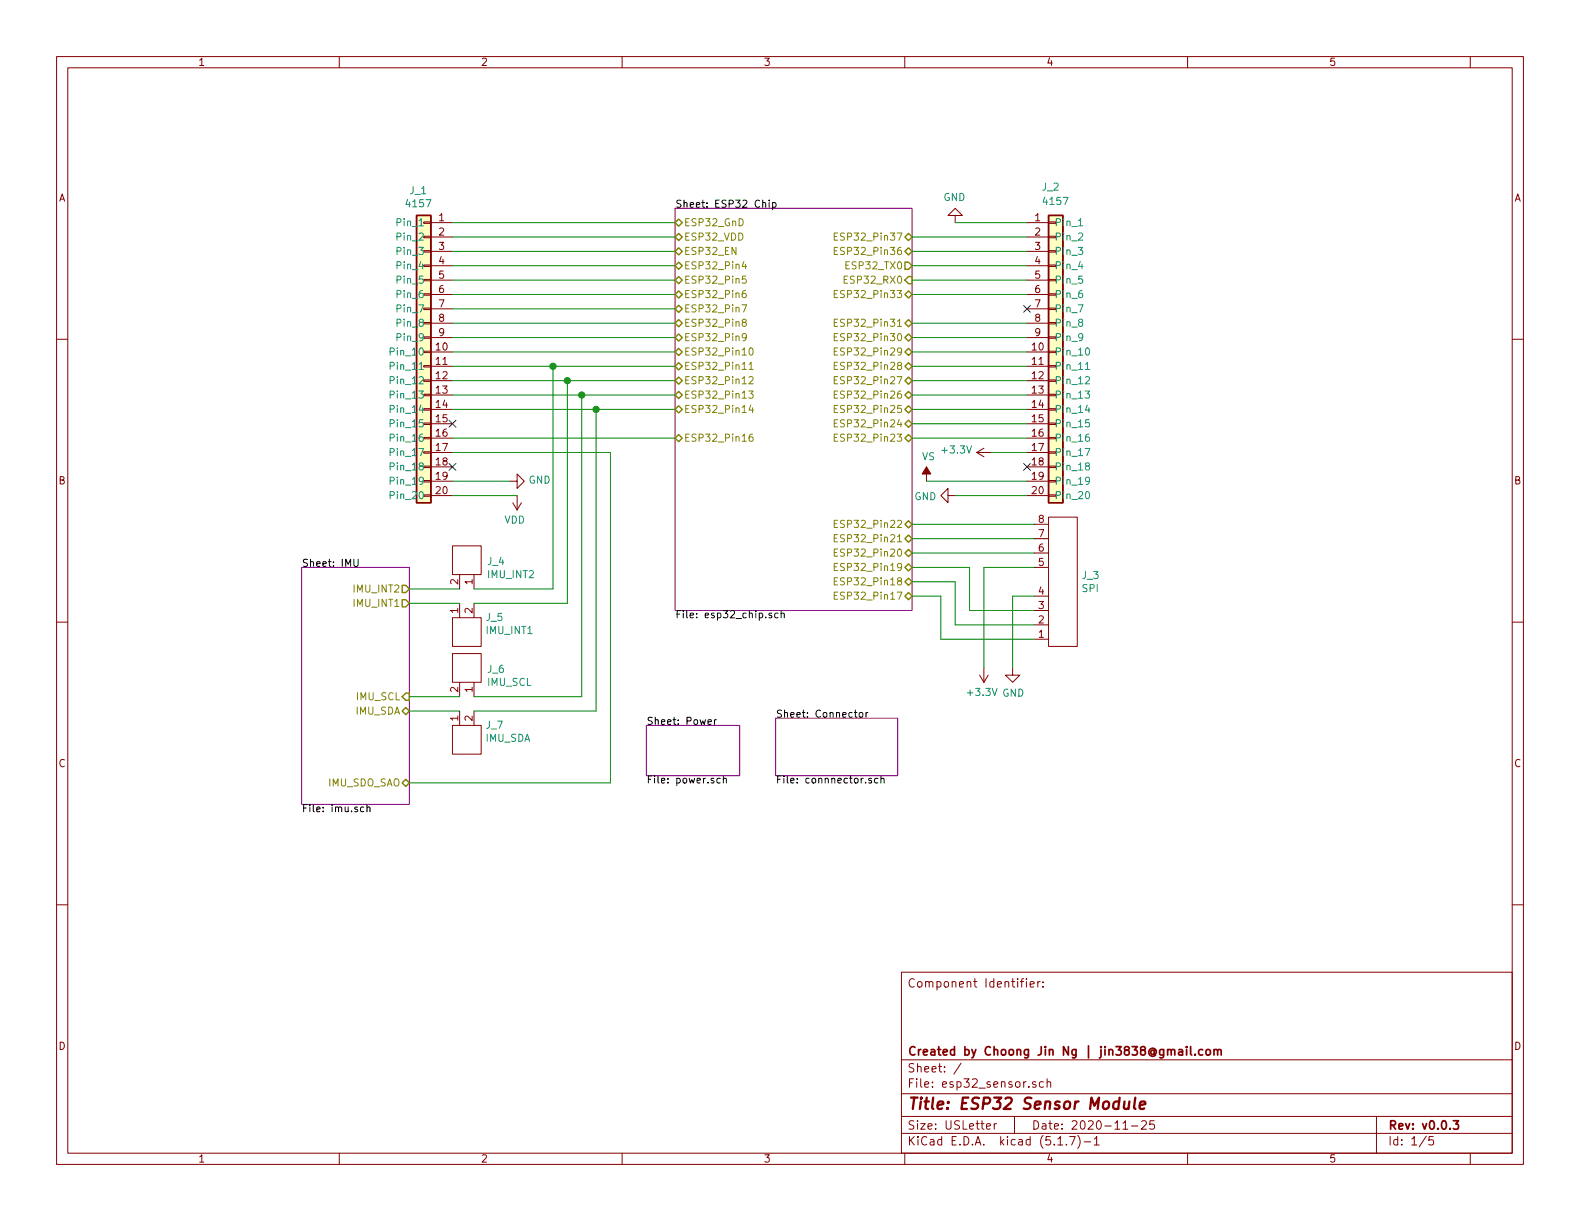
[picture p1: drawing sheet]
EESchema Schematic File Version 4
EELAYER 30 0
EELAYER END
$Descr USLetter 11000 8500
encoding utf-8
Sheet 1 5
Title "ESP32 Sensor Module"
Date "2020-11-25"
Rev "v0.0.3"
Comp "Created by Choong Jin Ng | jin3838@gmail.com"
Comment1 ""
Comment2 ""
Comment3 ""
Comment4 "Component Identifier: "
$EndDescr
$Sheet
S 4500 5050 650  350 
U 5FB6755E
F0 "Power" 50
F1 "power.sch" 50
$EndSheet
$Sheet
S 2100 3950 750  1650
U 5FBC6BA3
F0 "IMU" 50
F1 "imu.sch" 50
F2 "IMU_SCL" I R 2850 4850 50 
F3 "IMU_SDA" B R 2850 4950 50 
F4 "IMU_INT1" O R 2850 4200 50 
F5 "IMU_INT2" O R 2850 4100 50 
F6 "IMU_SDO_SAO" B R 2850 5450 50 
$EndSheet
$Sheet
S 5400 5000 850  400 
U 5FE142C5
F0 "Connector" 50
F1 "connnector.sch" 50
$EndSheet
$Comp
L CANtech:4157 J_1
U 1 1
P 3000 1950
F 0 "J_1" H 3088 2575 50  0000 C CNN
F 1 "4157" H 3088 2484 50  0000 C CNN
F 2 "Connector_PinSocket_2.54mm:PinSocket_1x20_P2.54mm_Vertical" H 3000 1950 50  0001 C CNN
F 3 "" H 3000 1950 50  0001 C CNN
F 4 "DigiKey Canada" H 3000 1950 50  0001 C CNN "Vendor"
F 5 "Adafruit Industries LLC" H 3000 1950 50  0001 C CNN "Manufacturer"
F 6 "1528-2929-ND" H 3000 1950 50  0001 C CNN "digikeypn"
	1    3000 1950
	-1   0    0    -1  
$EndComp
$Sheet
S 4700 1450 1650 2800
U 5FB6782A
F0 "ESP32 Chip" 50
F1 "esp32_chip.sch" 50
F2 "ESP32_EN" B L 4700 1750 50 
F3 "ESP32_GnD" B L 4700 1550 50 
F4 "ESP32_Pin8" B L 4700 2250 50 
F5 "ESP32_Pin9" B L 4700 2350 50 
F6 "ESP32_Pin6" B L 4700 2050 50 
F7 "ESP32_Pin7" B L 4700 2150 50 
F8 "ESP32_Pin10" B L 4700 2450 50 
F9 "ESP32_Pin37" B R 6350 1650 50 
F10 "ESP32_Pin36" B R 6350 1750 50 
F11 "ESP32_Pin33" B R 6350 2050 50 
F12 "ESP32_Pin31" B R 6350 2250 50 
F13 "ESP32_Pin30" B R 6350 2350 50 
F14 "ESP32_Pin28" B R 6350 2550 50 
F15 "ESP32_TX0" O R 6350 1850 50 
F16 "ESP32_Pin25" B R 6350 2850 50 
F17 "ESP32_RX0" I R 6350 1950 50 
F18 "ESP32_Pin26" B R 6350 2750 50 
F19 "ESP32_Pin29" B R 6350 2450 50 
F20 "ESP32_Pin23" B R 6350 3050 50 
F21 "ESP32_VDD" B L 4700 1650 50 
F22 "ESP32_Pin24" B R 6350 2950 50 
F23 "ESP32_Pin4" B L 4700 1850 50 
F24 "ESP32_Pin5" B L 4700 1950 50 
F25 "ESP32_Pin19" B R 6350 3950 50 
F26 "ESP32_Pin20" B R 6350 3850 50 
F27 "ESP32_Pin18" B R 6350 4050 50 
F28 "ESP32_Pin17" B R 6350 4150 50 
F29 "ESP32_Pin22" B R 6350 3650 50 
F30 "ESP32_Pin21" B R 6350 3750 50 
F31 "ESP32_Pin27" B R 6350 2650 50 
F32 "ESP32_Pin11" B L 4700 2550 50 
F33 "ESP32_Pin14" B L 4700 2850 50 
F34 "ESP32_Pin16" B L 4700 3050 50 
F35 "ESP32_Pin13" B L 4700 2750 50 
F36 "ESP32_Pin12" B L 4700 2650 50 
$EndSheet
$Comp
L CANtech:4157 J_2
U 1 1
P 7300 1950
F 0 "J_2" H 7250 2600 50  0000 L CNN
F 1 "4157" H 7250 2500 50  0000 L CNN
F 2 "Connector_PinSocket_2.54mm:PinSocket_1x20_P2.54mm_Vertical" H 7300 1950 50  0001 C CNN
F 3 "" H 7300 1950 50  0001 C CNN
F 4 "DigiKey Canada" H 7300 1950 50  0001 C CNN "Vendor"
F 5 "Adafruit Industries LLC" H 7300 1950 50  0001 C CNN "Manufacturer"
F 6 "1528-2929-ND" H 7300 1950 50  0001 C CNN "digikeypn"
	1    7300 1950
	1    0    0    -1  
$EndComp
Wire Wire Line
	4700 2450 3150 2450
Wire Wire Line
	3150 2350 4700 2350
Wire Wire Line
	4700 2250 3150 2250
Wire Wire Line
	3150 2150 4700 2150
Wire Wire Line
	4700 2050 3150 2050
Wire Wire Line
	3150 1950 4700 1950
Wire Wire Line
	4700 1850 3150 1850
Wire Wire Line
	3150 1750 4700 1750
Wire Wire Line
	4700 1650 3150 1650
Wire Wire Line
	3150 1550 4700 1550
$Comp
L power:VDD #PWR0113
U 1 1
P 3600 3450
F 0 "#PWR0113" H 3600 3300 50  0001 C CNN
F 1 "VDD" H 3615 3623 50  0000 C CNN
F 2 "" H 3600 3450 50  0001 C CNN
F 3 "" H 3600 3450 50  0001 C CNN
	1    3600 3450
	-1   0    0    1   
$EndComp
Wire Wire Line
	3150 3450 3600 3450
$Comp
L power:GND #PWR0122
U 1 1
P 6650 1550
F 0 "#PWR0122" H 6650 1300 50  0001 C CNN
F 1 "GND" H 6655 1377 50  0000 C CNN
F 2 "" H 6650 1550 50  0001 C CNN
F 3 "" H 6650 1550 50  0001 C CNN
	1    6650 1550
	-1   0    0    1   
$EndComp
Wire Wire Line
	7150 1550 6650 1550
Wire Wire Line
	6350 1650 7150 1650
Wire Wire Line
	7150 1750 6350 1750
Wire Wire Line
	6350 1850 7150 1850
Wire Wire Line
	7150 1950 6350 1950
Wire Wire Line
	6350 2050 7150 2050
NoConn ~ 7150 2150
Wire Wire Line
	7150 2250 6350 2250
Wire Wire Line
	6350 2350 7150 2350
Wire Wire Line
	7150 2450 6350 2450
Wire Wire Line
	6350 2550 7150 2550
Wire Wire Line
	7150 2650 6350 2650
Wire Wire Line
	6350 2750 7150 2750
Wire Wire Line
	7150 2850 6350 2850
Wire Wire Line
	6350 2950 7150 2950
Wire Wire Line
	6350 3050 7150 3050
$Comp
L CANtech:Header_Pin_8 J_3
U 1 1
P 7150 4050
F 0 "J_3" V 7191 3672 50  0000 R CNN
F 1 "SPI" V 7100 3672 50  0000 R CNN
F 2 "Connector_PinHeader_2.54mm:PinHeader_1x08_P2.54mm_Vertical" H 7150 4050 50  0001 C CNN
F 3 "" H 7150 4050 50  0001 C CNN
	1    7150 4050
	0    -1   -1   0   
$EndComp
$Comp
L power:VS #PWR0123
U 1 1
P 6450 3350
F 0 "#PWR0123" H 6250 3200 50  0001 C CNN
F 1 "VS" H 6465 3523 50  0000 C CNN
F 2 "" H 6450 3350 50  0001 C CNN
F 3 "" H 6450 3350 50  0001 C CNN
	1    6450 3350
	1    0    0    -1  
$EndComp
$Comp
L power:GND #PWR0124
U 1 1
P 6650 3450
F 0 "#PWR0124" H 6650 3200 50  0001 C CNN
F 1 "GND" V 6655 3322 50  0000 R CNN
F 2 "" H 6650 3450 50  0001 C CNN
F 3 "" H 6650 3450 50  0001 C CNN
	1    6650 3450
	0    1    1    0   
$EndComp
Wire Wire Line
	6650 3450 7150 3450
Wire Wire Line
	7150 3350 6450 3350
Wire Wire Line
	4700 2550 3850 2550
Wire Wire Line
	4700 2650 3950 2650
Wire Wire Line
	4700 2850 4150 2850
Wire Wire Line
	4700 3050 3150 3050
Wire Wire Line
	3150 2750 4050 2750
Wire Wire Line
	3850 4100 3850 2550
Connection ~ 3850 2550
Wire Wire Line
	3850 2550 3150 2550
Wire Wire Line
	3950 4200 3950 2650
Connection ~ 3950 2650
Wire Wire Line
	3950 2650 3150 2650
Connection ~ 4050 2750
Wire Wire Line
	4050 2750 4700 2750
Connection ~ 4150 2850
Wire Wire Line
	4150 2850 3150 2850
Wire Wire Line
	4250 3150 3150 3150
$Comp
L power:GND #PWR0134
U 1 1
P 3550 3350
F 0 "#PWR0134" H 3550 3100 50  0001 C CNN
F 1 "GND" V 3555 3222 50  0000 R CNN
F 2 "" H 3550 3350 50  0001 C CNN
F 3 "" H 3550 3350 50  0001 C CNN
	1    3550 3350
	0    -1   -1   0   
$EndComp
Wire Wire Line
	3150 3350 3550 3350
NoConn ~ 3150 3250
Wire Wire Line
	6350 4150 6550 4150
Wire Wire Line
	6550 4150 6550 4450
Wire Wire Line
	6550 4450 7200 4450
Wire Wire Line
	6350 4050 6650 4050
Wire Wire Line
	6650 4050 6650 4350
Wire Wire Line
	6650 4350 7200 4350
Wire Wire Line
	6350 3950 6750 3950
Wire Wire Line
	6750 3950 6750 4250
Wire Wire Line
	6750 4250 7200 4250
Wire Wire Line
	6350 3650 7200 3650
Wire Wire Line
	7200 3750 6350 3750
Wire Wire Line
	7200 3850 6350 3850
$Comp
L power:+3.3V #PWR0137
U 1 1
P 6850 4650
F 0 "#PWR0137" H 6850 4500 50  0001 C CNN
F 1 "+3.3V" H 6865 4823 50  0000 C CNN
F 2 "" H 6850 4650 50  0001 C CNN
F 3 "" H 6850 4650 50  0001 C CNN
	1    6850 4650
	-1   0    0    1   
$EndComp
$Comp
L power:GND #PWR0138
U 1 1
P 7050 4650
F 0 "#PWR0138" H 7050 4400 50  0001 C CNN
F 1 "GND" H 7055 4477 50  0000 C CNN
F 2 "" H 7050 4650 50  0001 C CNN
F 3 "" H 7050 4650 50  0001 C CNN
	1    7050 4650
	1    0    0    -1  
$EndComp
Wire Wire Line
	6850 4650 6850 3950
Wire Wire Line
	6850 3950 7200 3950
Wire Wire Line
	7200 4150 7050 4150
Wire Wire Line
	7050 4150 7050 4650
NoConn ~ 7150 3250
$Comp
L CANtech:Header_Pin_2 J_4
U 1 1
P 3250 4050
F 0 "J_4" H 3112 3912 50  0000 R CNN
F 1 "IMU_INT2" H 3112 4003 50  0000 R CNN
F 2 "Connector_PinHeader_2.54mm:PinHeader_1x02_P2.54mm_Vertical" H 3250 4050 50  0001 C CNN
F 3 "" H 3250 4050 50  0001 C CNN
	1    3250 4050
	-1   0    0    1   
$EndComp
$Comp
L CANtech:Header_Pin_2 J_5
U 1 1
P 3250 4250
F 0 "J_5" H 3378 4204 50  0000 L CNN
F 1 "IMU_INT1" H 3378 4113 50  0000 L CNN
F 2 "Connector_PinHeader_2.54mm:PinHeader_1x02_P2.54mm_Vertical" H 3250 4250 50  0001 C CNN
F 3 "" H 3250 4250 50  0001 C CNN
	1    3250 4250
	1    0    0    -1  
$EndComp
$Comp
L CANtech:Header_Pin_2 J_6
U 1 1
P 3250 4800
F 0 "J_6" H 3112 4662 50  0000 R CNN
F 1 "IMU_SCL" H 3112 4753 50  0000 R CNN
F 2 "Connector_PinHeader_2.54mm:PinHeader_1x02_P2.54mm_Vertical" H 3250 4800 50  0001 C CNN
F 3 "" H 3250 4800 50  0001 C CNN
	1    3250 4800
	-1   0    0    1   
$EndComp
Wire Wire Line
	3300 4100 3850 4100
Wire Wire Line
	3300 4200 3950 4200
$Comp
L CANtech:Header_Pin_2 J_7
U 1 1
P 3250 5000
F 0 "J_7" H 3378 4954 50  0000 L CNN
F 1 "IMU_SDA" H 3378 4863 50  0000 L CNN
F 2 "Connector_PinHeader_2.54mm:PinHeader_1x02_P2.54mm_Vertical" H 3250 5000 50  0001 C CNN
F 3 "" H 3250 5000 50  0001 C CNN
	1    3250 5000
	1    0    0    -1  
$EndComp
Wire Wire Line
	2850 4850 3200 4850
Wire Wire Line
	3300 4850 4050 4850
Wire Wire Line
	4050 2750 4050 4850
Wire Wire Line
	4150 4950 3300 4950
Wire Wire Line
	4150 2850 4150 4950
Wire Wire Line
	3200 4950 2850 4950
Wire Wire Line
	2850 5450 4250 5450
Wire Wire Line
	4250 3150 4250 5450
Wire Wire Line
	2850 4200 3200 4200
Wire Wire Line
	2850 4100 3200 4100
$Comp
L power:+3.3V #PWR0140
U 1 1
P 6900 3150
F 0 "#PWR0140" H 6900 3000 50  0001 C CNN
F 1 "+3.3V" V 6915 3278 50  0000 L CNN
F 2 "" H 6900 3150 50  0001 C CNN
F 3 "" H 6900 3150 50  0001 C CNN
	1    6900 3150
	0    -1   -1   0   
$EndComp
Wire Wire Line
	6900 3150 7150 3150
NoConn ~ 3150 2950
$EndSCHEMATC
